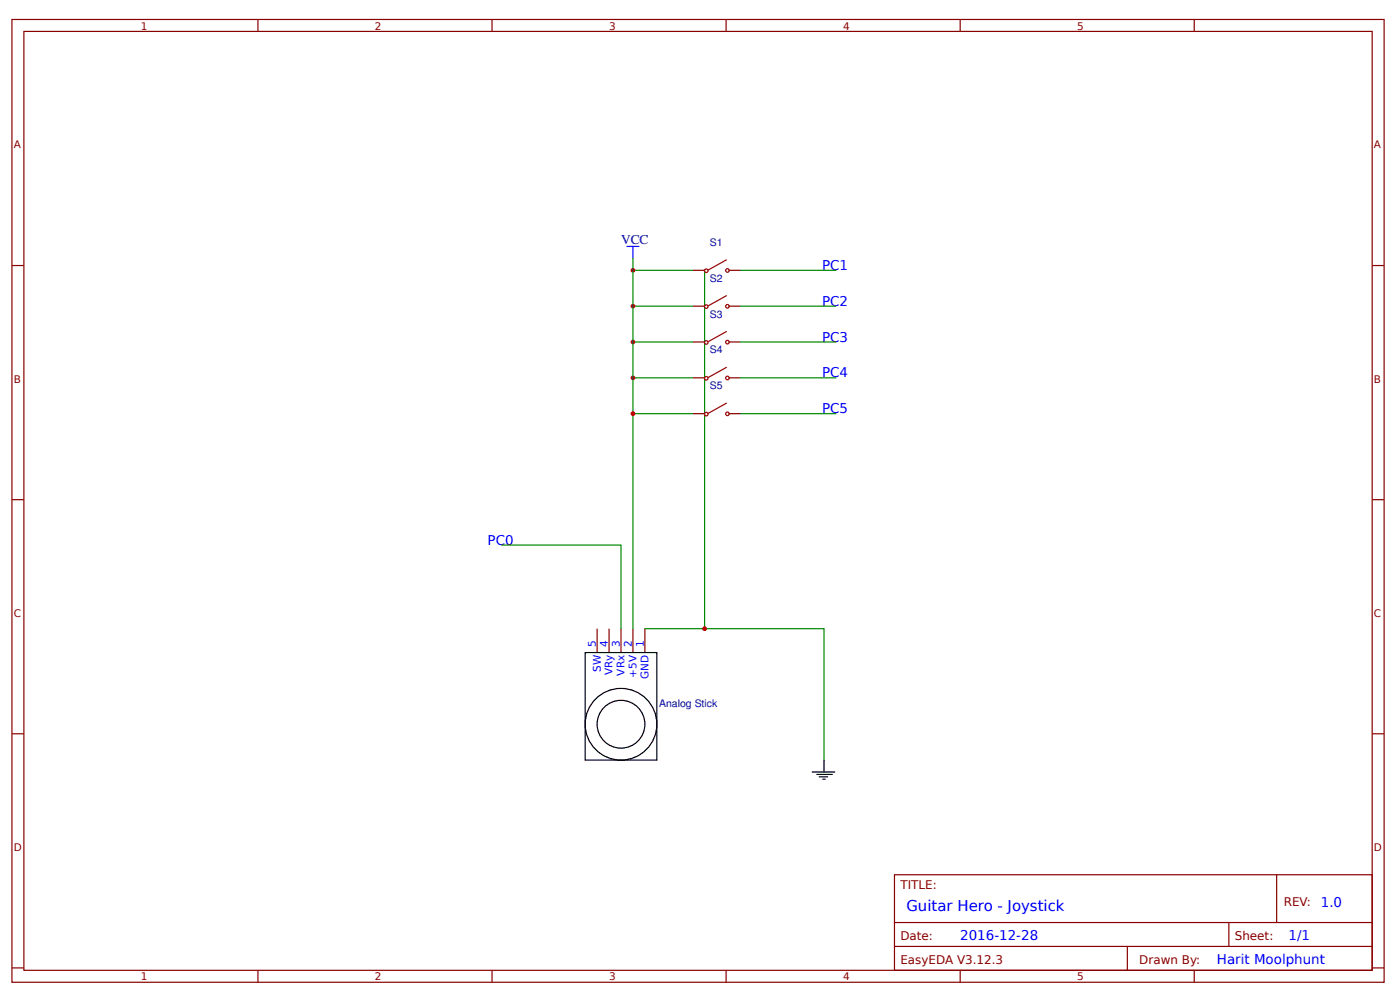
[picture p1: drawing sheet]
<svg xmlns="http://www.w3.org/2000/svg" width="313mm" height="222mm" viewBox="0 0 313 222" stroke-linecap="round" stroke-linejoin="round" font-family="sans-serif">
<g fill="none" stroke="#800" stroke-width=".27">
<path d="M2.7 4.3h306.4v215h-306.4zM5.3 7h301.1v209.6h-301.1zM57.6 4.3v2.7M109.9 4.3v2.7M162.2 4.3v2.7M214.4 4.3v2.7M266.7 4.3v2.7M2.7 59.3h2.6M306.4 59.3h2.7M2.7 111.6h2.6M306.4 111.6h2.7M2.7 163.8h2.6"/>
<path d="M306.4 163.8h2.7M199.8 195.3h106.6v21.3h-106.6zM285.1 195.3v10.7M2.7 216.1h2.6M57.6 216.6v2.7M109.9 216.6v2.7M162.2 216.6v2.7M199.8 206h106.6M199.8 211.3h106.6M214.4 216.6v2.7M251.8 211.3v5.3M266.7 216.6v2.7"/>
<path d="M274.4 206v5.3M306.4 216.1h2.7"/>
</g>
<path d="M140 55h2.7M141.4 55v2.7" fill="none" stroke="#00f" stroke-width=".27"/>
<path d="M141.4 84.4h13.3" fill="none" stroke="#080" stroke-width=".27"/>
<circle cx="141.4" cy="84.4" r=".53" fill="#c00"/>
<path d="M141.4 76.4h13.3" fill="none" stroke="#080" stroke-width=".27"/>
<circle cx="141.4" cy="76.4" r=".53" fill="#c00"/>
<path d="M141.4 68.4h13.3" fill="none" stroke="#080" stroke-width=".27"/>
<circle cx="141.4" cy="68.4" r=".53" fill="#c00"/>
<path d="M141.4 60.4h13.3M157.4 60.4v80M165.4 60.4h21.3M165.4 68.4h21.3M165.4 76.4h21.3M165.4 84.4h21.3M165.4 92.4h21.3M112 121.7h26.7v18.7M144 140.4h40v29.3" fill="none" stroke="#080" stroke-width=".27"/>
<g fill="none" stroke="#800" stroke-width=".27">
<path d="M154.7 60.4h2.7M154.7 68.4h2.7M154.7 76.4h2.7M162.7 60.4h2.7M162.7 68.4h2.7M162.7 76.4h2.7M154.7 84.4h2.7M154.7 92.4h2.7M162.7 84.4h2.7M162.7 92.4h2.7M133.3 140.4v5.3M136 140.4v5.3"/>
<path d="M138.7 140.4v5.3M141.4 140.4v5.3M144 140.4v5.3"/>
</g>
<g fill="none" stroke="#a00000" stroke-width=".27">
<path d="M162.2 58l-4 2.3M162.2 66l-4 2.3M162.2 74l-4 2.3M162.2 82l-4 2.3M162.2 90l-4 2.3"/>
<circle cx="157.7" cy="60.5" r=".4"/>
<circle cx="157.7" cy="68.5" r=".4"/>
<circle cx="157.7" cy="76.5" r=".4"/>
<circle cx="162.5" cy="76.4" r=".4"/>
<circle cx="162.5" cy="60.4" r=".4"/>
<circle cx="162.5" cy="68.4" r=".4"/>
<circle cx="157.7" cy="84.5" r=".4"/>
<circle cx="157.7" cy="92.5" r=".4"/>
<circle cx="162.5" cy="84.4" r=".4"/>
<circle cx="162.5" cy="92.4" r=".4"/>
</g>
<g fill="none" stroke="#000" stroke-width=".27">
<path d="M130.7 145.7h16v24h-16zM181.4 172.4h5M182.4 172.9h3.5M183 173.4h1.8M183.8 174h.5M184 169.7v2.7"/>
<circle cx="138.7" cy="161.7" r="5.3"/>
<circle cx="138.7" cy="161.7" r="8"/>
</g>
<circle cx="141.4" cy="60.4" r=".53" fill="#c00"/>
<path d="M141.4 57.7v82.7M141.4 92.4h13.3" fill="none" stroke="#080" stroke-width=".27"/>
<g fill="#c00">
<circle cx="141.4" cy="92.4" r=".53"/>
<circle cx="157.4" cy="140.4" r=".53"/>
</g>
<text font-size="3.3" fill="#00f" x="202.4" y="203.3">Guitar Hero - Joystick</text>
<text font-size="3" fill="#000080" x="138.7" y="54.5">VCC</text>
<g font-size="3" fill="#00f">
<text x="183.6" y="60.3">PC1</text>
<text x="183.6" y="68.3">PC2</text>
<text x="183.6" y="76.3">PC3</text>
<text x="183.6" y="84.3">PC4</text>
<text x="183.6" y="92.3">PC5</text>
<text x="108.9" y="121.6">PC0</text>
<text x="295" y="202.5">1.0</text>
<text x="214.4" y="210">2016-12-28</text>
<text x="287.8" y="210">1/1</text>
<text x="271.8" y="215.3">Harit Moolphunt</text>
</g>
<g font-size="2.7" fill="#800">
<text x="201.1" y="198.5">TITLE:</text>
<text x="286.7" y="202.2">REV:</text>
<text x="201.1" y="210">Date:</text>
<text x="275.8" y="210">Sheet:</text>
<text x="201.1" y="215.3">EasyEDA V3.12.3</text>
<text x="254.4" y="215.3">Drawn By:</text>
</g>
<g font-size="2.3" fill="#800">
<text x="31.5" y="6.6">1</text>
<text x="83.7" y="6.6">2</text>
<text x="136" y="6.6">3</text>
<text x="188.3" y="6.6">4</text>
<text x="240.6" y="6.6">5</text>
<text x="3.1" y="33.2">A</text>
<text x="306.8" y="33.2">A</text>
<text x="3.1" y="85.4">B</text>
<text x="306.8" y="85.4">B</text>
<text x="3.1" y="137.7">C</text>
<text x="306.8" y="137.7">C</text>
<text x="3.1" y="190">D</text>
<text x="306.8" y="190">D</text>
<text x="31.5" y="218.9">1</text>
<text x="83.7" y="218.9">2</text>
<text x="136" y="218.9">3</text>
<text x="188.3" y="218.9">4</text>
<text x="240.6" y="218.9">5</text>
</g>
<g font-size="2.3" fill="#000080">
<text x="158.5" y="54.9">S1</text>
<text x="158.5" y="62.9">S2</text>
<text x="158.5" y="70.9">S3</text>
<text x="158.5" y="78.9">S4</text>
<text x="158.5" y="86.9">S5</text>
<text x="147.2" y="157.7">Analog Stick</text>
</g>
<g font-size="2.3" fill="#00f">
<text x="133.1" y="144.4" transform="rotate(-90 133.1 144.4)">5</text>
<text x="135.8" y="144.4" transform="rotate(-90 135.8 144.4)">4</text>
<text x="138.4" y="144.4" transform="rotate(-90 138.4 144.4)">3</text>
<text x="141.1" y="144.4" transform="rotate(-90 141.1 144.4)">2</text>
<text x="143.8" y="144.4" transform="rotate(-90 143.8 144.4)">1</text>
<text x="134.2" y="150" transform="rotate(-90 134.2 150)">SW</text>
<text x="136.8" y="150.7" transform="rotate(-90 136.8 150.7)">VRy</text>
<text x="139.5" y="150.8" transform="rotate(-90 139.5 150.8)">VRx</text>
<text x="142.2" y="151.3" transform="rotate(-90 142.2 151.3)">+5V</text>
<text x="144.8" y="151.6" transform="rotate(-90 144.8 151.6)">GND</text>
</g>
</svg>
